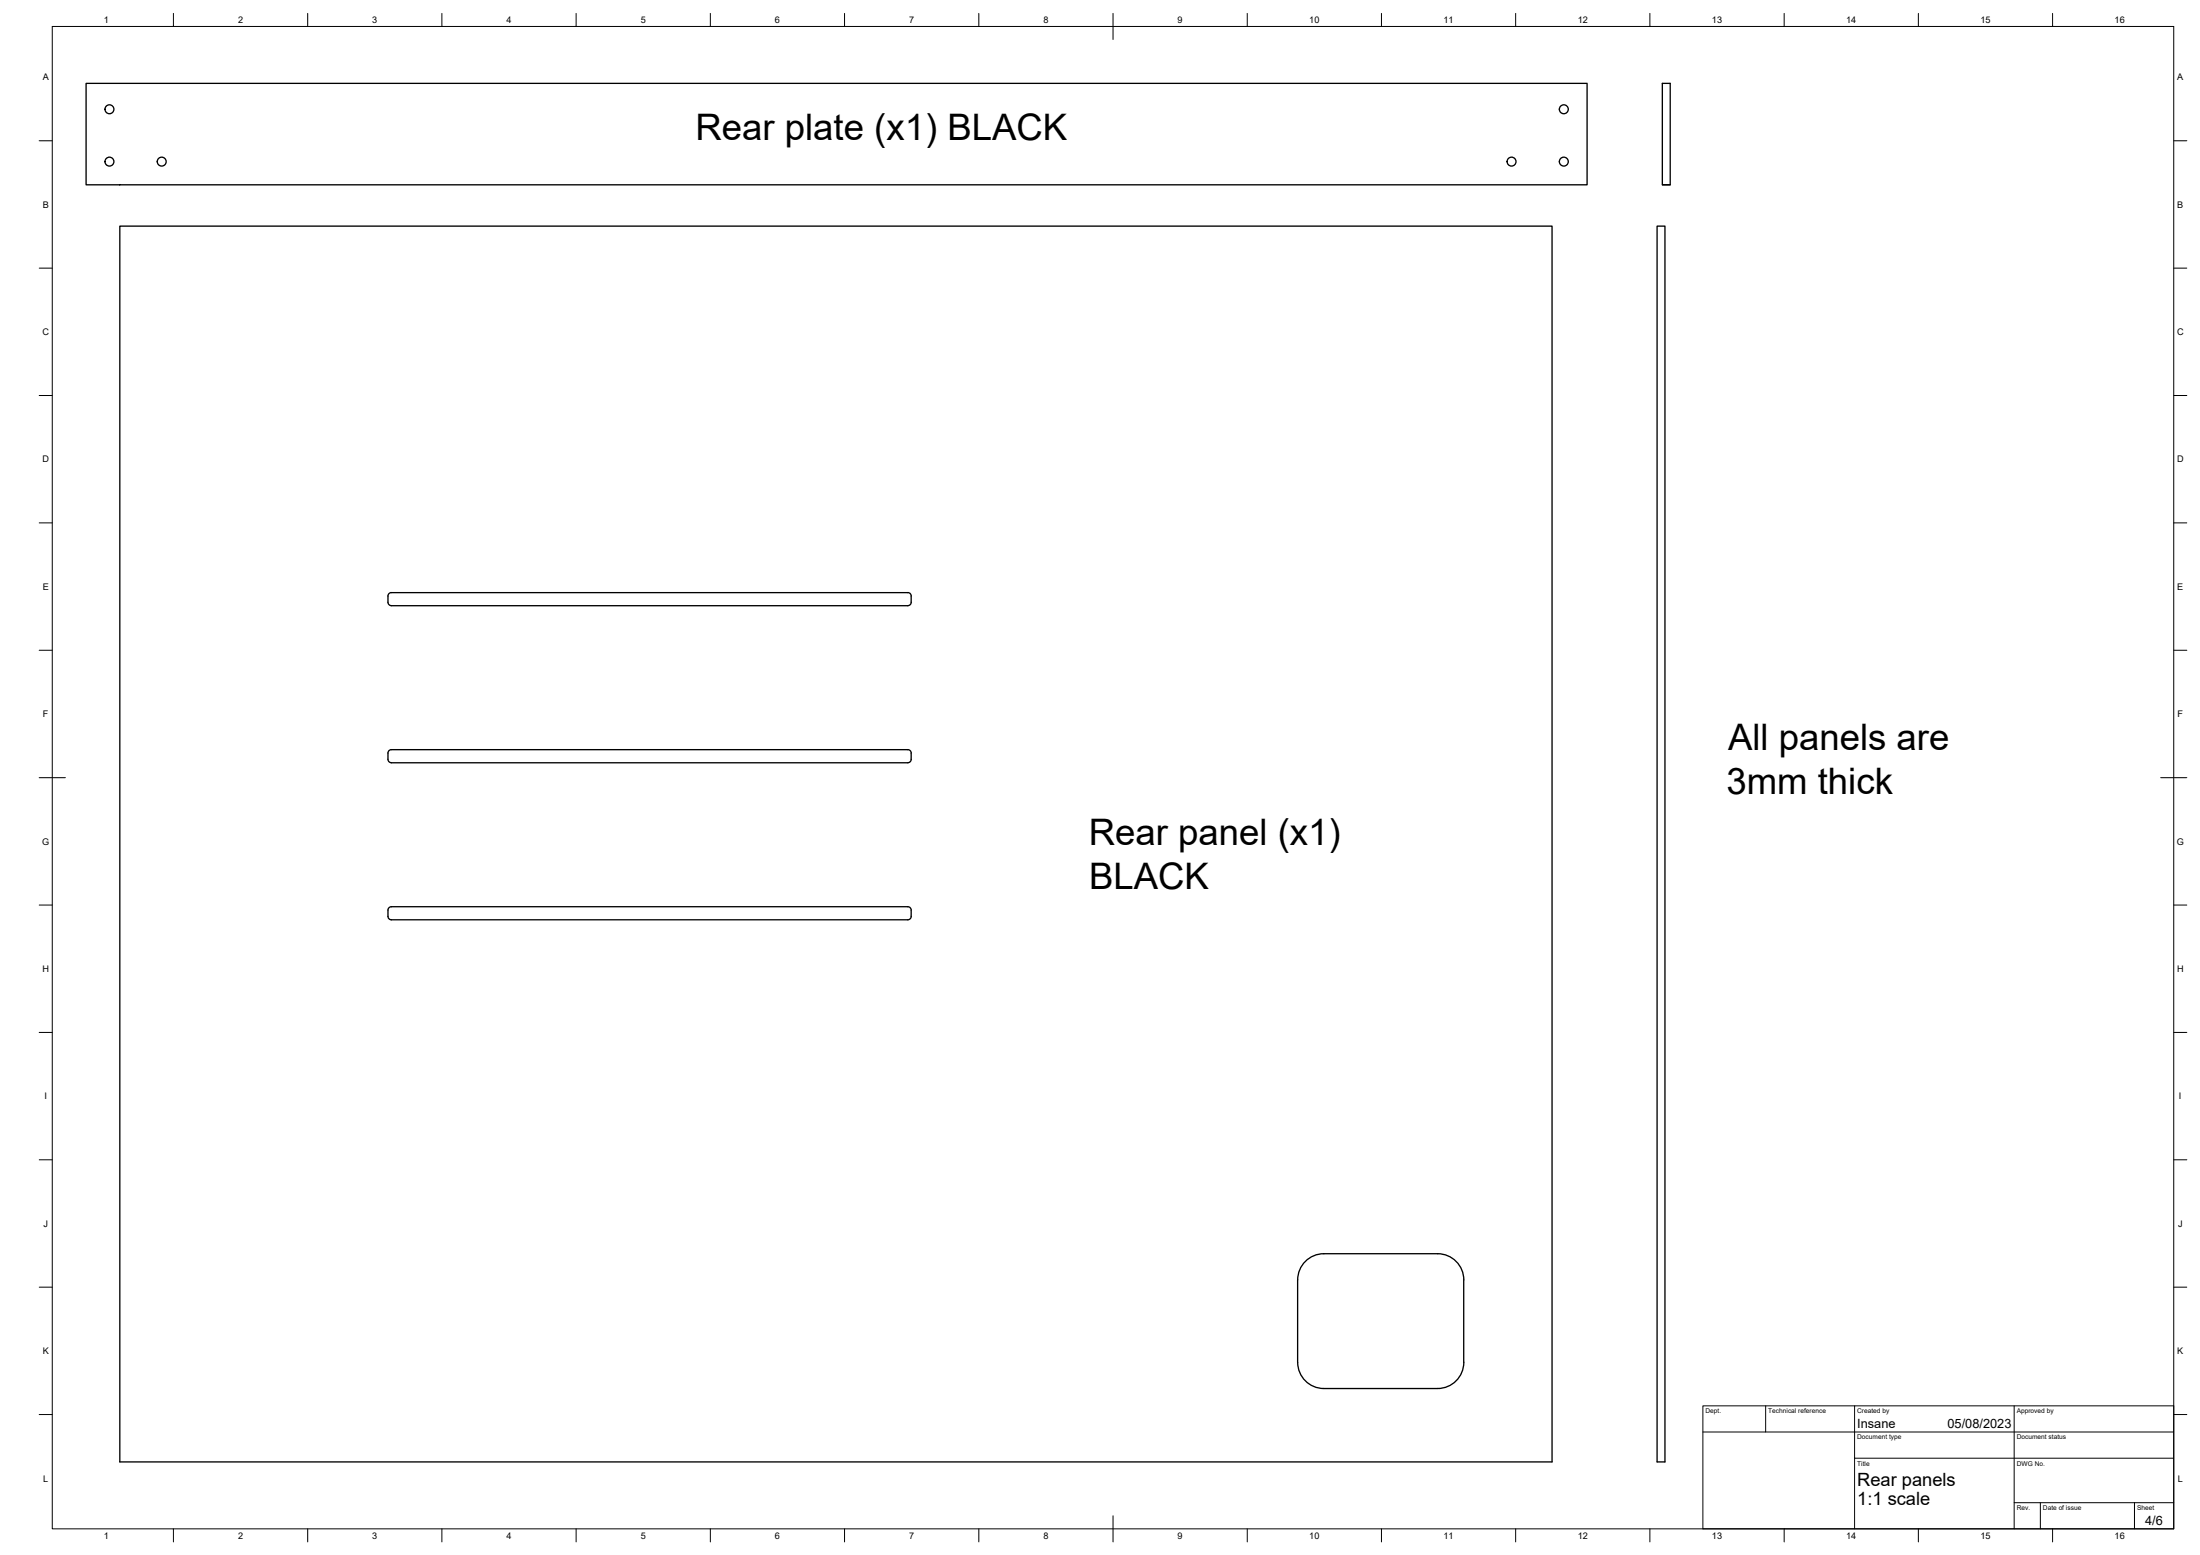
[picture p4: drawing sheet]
<svg xmlns="http://www.w3.org/2000/svg" width="841mm" height="594mm" viewBox="0 0 841 594" stroke-linecap="round" stroke-linejoin="round" font-family="sans-serif">
<!-- layer: Visible -->
<g fill="none" stroke="#000" stroke-width=".51">
<path d="M32.9 31.8h573.8v38.8h-573.8zM635.5 31.8h3v38.8h-3zM635.5 70.6h3M45.8 86.4h547.5v472.1h-547.5zM633.5 86.4h3v472.1h-3zM148.3 230.1l.5 1 .8 .3M148.3 227.7v2.4M149.6 226.4h197.4l1.1 .5 .2 .8M149.6 226.4l-.8 .2-.5 1.1M348.3 227.7v2.4M348.3 230.1l-.2 .8-1.1 .5h-197.4M149.6 286.4h197.4l1.1 .5 .2 .8v2.8l-.5 .6-.8 .3h-197.4"/>
<path d="M149.6 286.4l-.8 .3-.4 .6-.1 2.8 .3 .8 1 .5M149.6 346.4h197.4l.8 .3 .5 .6v2.8l-.2 .8-1.1 .5h-197.4M149.6 346.4l-.8 .3-.4 .6-.1 2.8 .3 .8 1 .5M549.6 479h-43.5a10 10 0 0 0-10 10v31.5a10 10 0 0 0 10 10h43.5M549.6 479a10 10 0 0 1 10 10v31.5a10 10 0 0 1-10 10"/>
<circle cx="41.8" cy="41.7" r="1.7"/>
<circle cx="597.8" cy="41.7" r="1.7"/>
<circle cx="41.8" cy="61.7" r="1.7"/>
<circle cx="61.8" cy="61.7" r="1.7"/>
<circle cx="577.8" cy="61.7" r="1.7"/>
<circle cx="597.8" cy="61.7" r="1.7"/>
</g>
<!-- layer: BORDER -->
<g fill="none" stroke="#000" stroke-width=".38">
<path d="M20 10.1h811v574h-811zM66.3 5.1v5M117.6 5.1v5M168.9 5.1v5M220.2 5.1v5M271.5 5.1v5M322.9 5.1v5M374.2 5.1v5M425.5 5.1v10M476.8 5.1v5M528.1 5.1v5M579.4 5.1v5"/>
<path d="M630.7 5.1v5M682.1 5.1v5M733.4 5.1v5M784.7 5.1v5M15 53.8h5M831 53.8h5M15 102.4h5M831 102.4h5M15 151.1h5M831 151.1h5M15 199.8h5M831 199.8h5"/>
<path d="M15 248.4h5M831 248.4h5M15 297.1h10M826 297.1h10M15 345.8h5M831 345.8h5M15 394.4h5M831 394.4h5M15 443.1h5M831 443.1h5M15 491.8h5M831 491.8h5"/>
<path d="M15 540.4h5M831 540.4h5M425.5 579.1v10M66.3 584.1v5M117.6 584.1v5M168.9 584.1v5M220.2 584.1v5M271.5 584.1v5M322.9 584.1v5M374.2 584.1v5M476.8 584.1v5M528.1 584.1v5"/>
<path d="M579.4 584.1v5M630.7 584.1v5M682.1 584.1v5M733.4 584.1v5M784.7 584.1v5"/>
</g>
<!-- layer: TITLEBLOCK -->
<path d="M651 537.1h180v47h-180zM675 537.1v10M709 537.1v47M770 537.1v47M651 547.1h180M709 557.1h122M770 574.1h61M780 574.1v10M816 574.1v10" fill="none" stroke="#000" stroke-width=".38"/>
<g font-size="14">
<text x="265.9" y="53.6">Rear plate (x1) BLACK</text>
<text x="660.6" y="286.5">All panels are</text>
<text x="660" y="303.2">3mm thick</text>
<text x="416.3" y="322.7">Rear panel (x1)</text>
<text x="416.3" y="339.6">BLACK</text>
</g>
<g font-size="7">
<text x="710" y="567.6">Rear panels</text>
<text x="710" y="575.1">1:1 scale</text>
</g>
<g font-size="4.9">
<text x="710" y="545.6">Insane</text>
<text x="744.5" y="545.6">05/08/2023</text>
<text x="820.1" y="582.7">4/6</text>
</g>
<g font-size="3.5">
<text x="39.7" y="8.9">1</text>
<text x="91" y="8.9">2</text>
<text x="142.3" y="8.8">3</text>
<text x="193.6" y="8.9">4</text>
<text x="244.9" y="8.8">5</text>
<text x="296.2" y="8.8">6</text>
<text x="347.6" y="8.8">7</text>
<text x="398.9" y="8.8">8</text>
<text x="450.2" y="8.8">9</text>
<text x="500.5" y="8.8">10</text>
<text x="551.8" y="8.9">11</text>
<text x="603.1" y="8.9">12</text>
<text x="654.5" y="8.8">13</text>
<text x="705.8" y="8.9">14</text>
<text x="757.1" y="8.8">15</text>
<text x="808.4" y="8.8">16</text>
<text x="16.3" y="30.7">A</text>
<text x="832.3" y="30.7">A</text>
<text x="16.3" y="79.3">B</text>
<text x="832.3" y="79.3">B</text>
<text x="16.2" y="128">C</text>
<text x="832.2" y="128">C</text>
<text x="16.2" y="176.7">D</text>
<text x="832.2" y="176.7">D</text>
<text x="16.3" y="225.4">E</text>
<text x="832.3" y="225.4">E</text>
<text x="16.4" y="274">F</text>
<text x="832.4" y="274">F</text>
<text x="16.1" y="322.7">G</text>
<text x="832.1" y="322.7">G</text>
<text x="16.2" y="371.3">H</text>
<text x="832.2" y="371.3">H</text>
<text x="17" y="420">I</text>
<text x="833" y="420">I</text>
<text x="16.6" y="468.7">J</text>
<text x="832.6" y="468.7">J</text>
<text x="16.3" y="517.3">K</text>
<text x="832.3" y="517.3">K</text>
<text x="16.5" y="566">L</text>
<text x="832.5" y="566">L</text>
<text x="39.7" y="587.8">1</text>
<text x="91" y="587.8">2</text>
<text x="142.3" y="587.8">3</text>
<text x="193.6" y="587.8">4</text>
<text x="244.9" y="587.8">5</text>
<text x="296.2" y="587.8">6</text>
<text x="347.6" y="587.8">7</text>
<text x="398.9" y="587.8">8</text>
<text x="450.2" y="587.8">9</text>
<text x="500.5" y="587.8">10</text>
<text x="551.8" y="587.8">11</text>
<text x="603.1" y="587.8">12</text>
<text x="654.5" y="587.8">13</text>
<text x="705.8" y="587.8">14</text>
<text x="757.1" y="587.8">15</text>
<text x="808.4" y="587.8">16</text>
</g>
<g font-size="2.5">
<text x="652" y="539.9">Dept.</text>
<text x="676" y="539.9">Technical reference</text>
<text x="710" y="539.9">Created by</text>
<text x="771" y="539.9">Approved by</text>
<text x="710" y="549.9">Document type</text>
<text x="771" y="549.9">Document status</text>
<text x="710" y="559.9">Title</text>
<text x="771" y="559.9">DWG No.</text>
<text x="771" y="576.9">Rev.</text>
<text x="781" y="576.9">Date of issue</text>
<text x="817" y="576.9">Sheet</text>
</g>
</svg>
